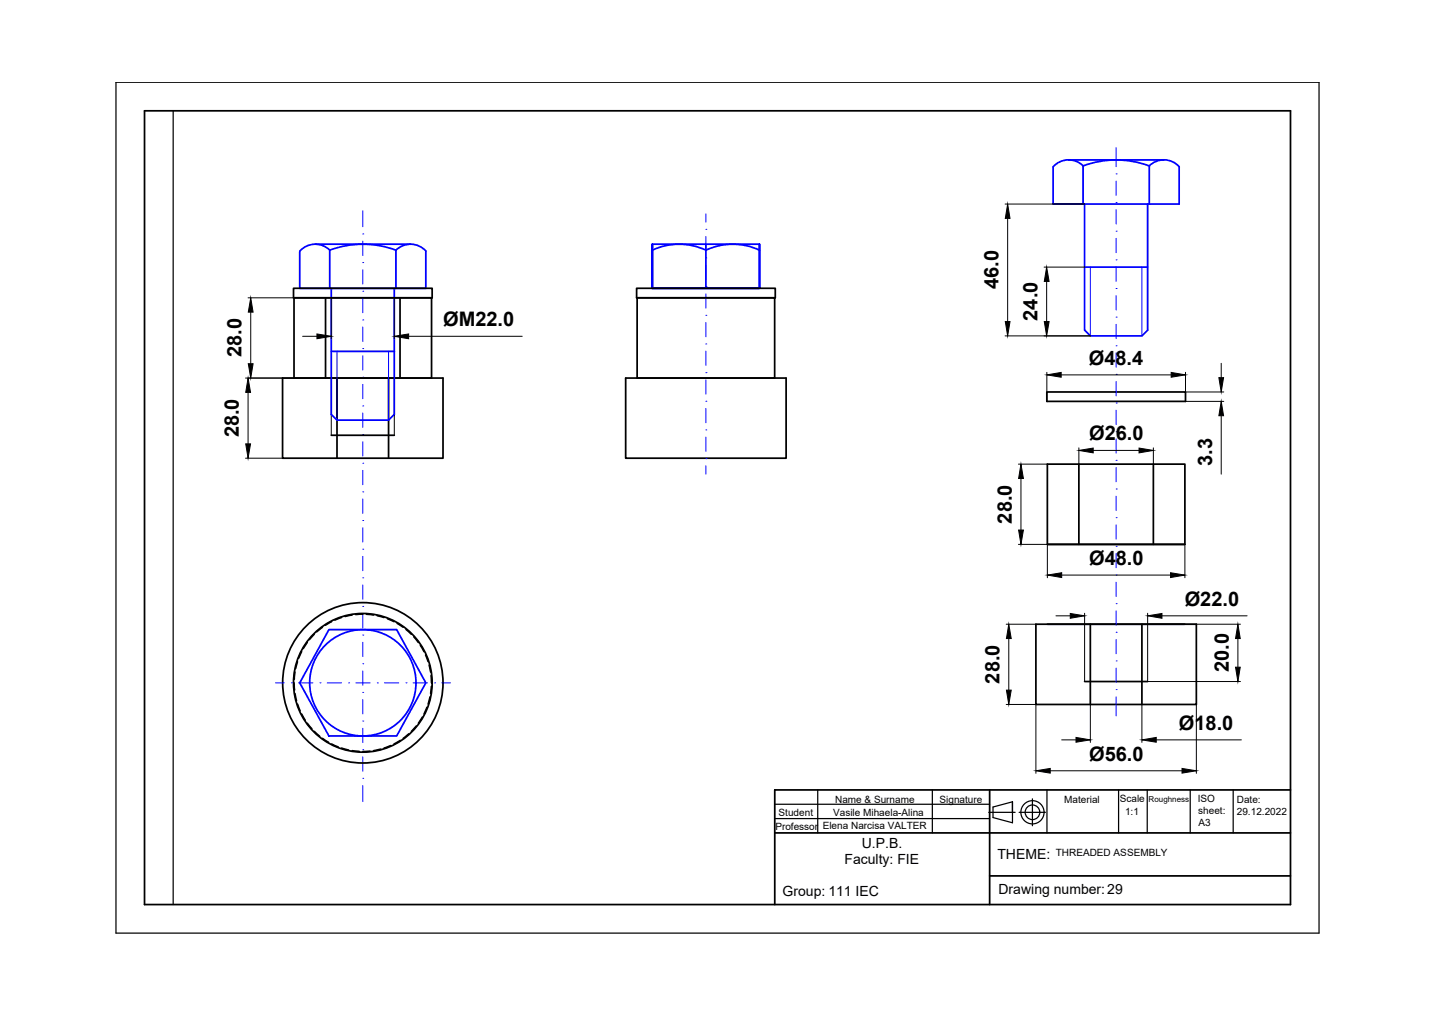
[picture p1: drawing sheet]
<svg xmlns="http://www.w3.org/2000/svg" width="297mm" height="210mm" viewBox="0 0 297 210" stroke-linecap="round" stroke-linejoin="round" font-family="sans-serif">
<!-- layer: 0 -->
<path d="M24 17h248.8v176h-248.8zM35.8 22.9v164.2M160.3 163.4h.1M160.3 169.3h44.4M160.3 166.3h44.4M169.1 163.4v8.8M192.9 163.4v8.8M216.6 163.4v8.8M231.4 163.4v8.8M237.3 163.4v8.8M246.2 163.4v8.8M255.1 163.4v8.8" fill="none" stroke="#000" stroke-width=".25"/>
<path d="M29.9 22.9h237v164.2h-237zM160.3 172.2h106.6M204.7 163.4v23.7M266.9 163.4h-106.6v23.7M204.7 181.1h62.2" fill="none" stroke="#000" stroke-width=".36"/>
<!-- layer: indicator -->
<g fill="none" stroke="#000" stroke-width=".25">
<path d="M204.5 168h5.5M209.4 165.8l-4 1.1v2.2l4 1.1v-4.4v2.2M210.8 168h5.4M213.6 165.2v5.6"/>
<circle cx="213.6" cy="168" r="2.4"/>
<circle cx="213.6" cy="168" r="1.51"/>
</g>
<!-- layer: VISIBLE -->
<g fill="none" stroke="#000" stroke-width=".36">
<path d="M60.7 59.6h28.7v2h-28.7zM131.7 59.6h28.7v2h-28.7zM58.4 78.2h33.2v16.6h-33.2zM60.8 61.6h28.5v16.6h-28.5zM67.3 61.6v16.6M69.7 78.2v16.6M80.4 78.2v16.6M82.7 61.6v16.6M129.4 78.2h33.2v16.6h-33.2zM131.8 61.6h28.4v16.6h-28.4zM68.5 90h13.1M216.5 81.1h28.7v1.9h-28.7z"/>
<path d="M216.6 96h28.5v16.6h-28.5zM223.2 96v16.6M238.6 96v16.6M216.6 112.6h28.5M214.3 129.1h33.2v16.6h-33.2zM225.5 129.1v16.6M236.2 129.1v16.6M224.4 140.9h13"/>
<circle cx="75.1" cy="141.2" r="16.6"/>
<circle cx="75.1" cy="141.2" r="14.3"/>
</g>
<!-- layer: AXIS -->
<g fill="none" stroke="#00f" stroke-width=".21">
<path d="M230.9 36h.1M230.9 30.5v4M230.9 37.4v3M75 48.4h.1M75 54.3h.1M75 43.6v3.3M75 49.9v2.9M75 55.8v3M146 47.4h.1M146 53.4h.1M146 59.3h.1M146 44.2v1.7"/>
<path d="M146 48.9v3M146 54.8v3M230.9 41.9h.1M230.9 47.8h.1M230.9 53.7h.1M230.9 59.7h.1M230.9 43.4v2.9M230.9 49.3v3M230.9 55.2v3M75 60.2h.1M75 66.2h.1M75 72.1h.1"/>
<path d="M75 78h.1M75 61.7v3M75 67.6v3M75 73.6v2.9M75 79.5v3M146 65.2h.1M146 71.1h.1M146 77.1h.1M146 60.8v2.9M146 66.7v3M146 72.6v3M146 78.5v3"/>
<path d="M230.9 65.6h.1M230.9 71.5h.1M230.9 77.4h.1M230.9 61.1v3M230.9 67.1v2.9M230.9 73v2.9M230.9 78.9v3M75 83.9h.1M75 89.9h.1M75 95.8h.1M75 85.4v3M75 91.3v3"/>
<path d="M75 97.3v2.9M146 83h.1M146 88.9h.1M146 94.8h.1M146 84.5v2.9M146 90.4v3M146 96.3v1.7M230.9 83.3h.1M230.9 89.3h.1M230.9 95.2h.1M230.9 84.8v3M230.9 90.8v2.9"/>
<path d="M230.9 96.7v2.9M75 101.7h.1M75 107.6h.1M75 113.6h.1M75 119.5h.1M75 103.2v3M75 109.1v3M75 115.1v2.9M230.9 101.1h.1M230.9 107.1h.1M230.9 113h.1M230.9 118.9h.1"/>
<path d="M230.9 102.6v3M230.9 108.5v3M230.9 114.5v2.9M75 125.4h.1M75 131.3h.1M75 137.3h.1M75 121v2.9M75 126.9v3M75 132.8v3M75 138.7v3M230.9 124.8h.1M230.9 130.8h.1"/>
<path d="M230.9 136.7h.1M230.9 120.4v3M230.9 126.3v3M230.9 132.2v3M230.9 138.2v2.9M57 141.2h1.8M60.3 141.2h.1M61.8 141.2h2.9M66.2 141.2h.1M67.7 141.2h2.9M72.1 141.2h.1M73.6 141.2h3"/>
<path d="M75 143.2h.1M75 149.1h.1M75 155h.1M75 144.7v2.9M75 150.6v3M75 156.5v3M78 141.2h.1M79.5 141.2h3M84 141.2h.1M85.5 141.2h2.9M89.9 141.2h.1M91.4 141.2h1.8"/>
<path d="M230.9 142.6h.1M230.9 144.1v4M75 161h.1M75 162.4v3.4"/>
</g>
<!-- layer: VISIBLE -->
<path d="M68.5 78.2v11.8M81.6 78.2v11.8M224.4 129.1v11.8M237.4 129.1v11.8" fill="none" stroke="#000" stroke-width=".21"/>
<g fill="none" stroke="#00f" stroke-width=".36">
<path d="M221 33.1h19.8M224 34.3a4.3 4.3 0 0 0-6.1 .2M237.7 34.3a4.3 4.3 0 0 1 6.2 .2v7.7h-26.1v-7.7M65.2 50.5h19.7M68.2 51.7v7.9M68.5 59.6v26.1l1.2 1.2h10.7l1.2-1.2v-26.1M81.9 51.7v7.9M88.1 51.9a4.3 4.3 0 0 0-6.2-.2 19.5 19.5 0 0 0-13.7 0 4.3 4.3 0 0 0-6.2 .2v7.7h26.1v-7.7M134.9 51.7a13 13 0 0 1 11.1 0 13.1 13.1 0 0 1 11.1 0M134.9 50.5h22.2v9.1h-22.2v-9.1v9.1h22.2v-9.1M146 50.5v9.1M224 42.2v-7.9a19.5 19.5 0 0 1 13.7 0v7.9"/>
<path d="M224.4 42.2v26.1l1.1 1.2h10.7l1.2-1.2v-26.1M224.4 55.2h13M68.5 72.7h13.1M68 130.2h14l6.1 11-6.1 11h-14l-6-11z"/>
<circle cx="75.1" cy="141.2" r="11"/>
</g>
<path d="M225.5 55.2v14.3M236.2 55.2v14.3M69.7 72.7v14.2M80.4 72.7v14.2" fill="none" stroke="#00f" stroke-width=".21"/>
<!-- layer: INVISIBLE -->
<g fill="none" stroke="#000" stroke-width=".36">
<path d="M61 139l-.1 1.5M61.5 136.8l-.4 1.5M62.4 134.8l-.6 1.3M63.5 132.9l-.8 1.2M65 131.2l-1 1.1M66.7 129.7l-1.2 1M68.6 128.6l-1.3 .7M70.6 127.7l-1.3 .5M72.8 127.2l-1.4 .3M75 127l-1.4 .1M75.8 127l1.5 .2M78 127.3l1.4 .4"/>
<path d="M80.1 127.9l1.4 .6M82.2 128.9l1.2 .8M84 130.2l1.1 1M85.6 131.7l.9 1.2M87 133.5l.7 1.3M88 135.4l.6 1.4M88.8 137.5l.3 1.5M89.2 139.7l.1 1.5M60.8 141.2l.1 1.5M61 143.4l.3 1.5M61.5 145.6l.6 1.4M62.4 147.7l.7 1.3"/>
<path d="M63.5 149.6l1 1.1M65 151.3l1.1 1M66.7 152.7l1.3 .8M68.6 153.9l1.4 .6M70.7 154.7l1.4 .4M72.8 155.3l1.5 .1M76.5 155.4h-1.4M78.7 154.9l-1.4 .4M80.8 154.2l-1.4 .5M82.8 153.1l-1.3 .8M84.6 151.8l-1.2 .9M86.1 150.1l-1 1.1"/>
<path d="M87.4 148.3l-.8 1.3M88.3 146.3l-.6 1.4M88.9 144.1l-.3 1.5M89.2 141.9l-.1 1.5"/>
</g>
<!-- layer: DIMENSION -->
<g fill="none" stroke="#000" stroke-width=".21">
<path d="M207.9 42.2h16.5M208.4 45.2v21.3M216 55.2h8.4M216.5 58.2v8.3M50.8 78.2h10M51.3 61.6h9.5M51.9 64.6v10.6M62.6 69.5h3M68.5 61.6v8.5M81.6 61.6v8.5M84.5 69.5h23.5M207.9 69.5h17.6"/>
<path d="M216.5 77v6M219.5 77.5h22.8M245.2 77v6h7.9M252.6 75.1v3M50.8 94.8h7.6M51.3 81.1v10.7M210.7 96h5.9M211.2 98.9v10.7M223.2 92.6v3.4M226.1 93.1h9.5M238.6 92.6v3.4M245.2 81.1h7.9"/>
<path d="M252.6 86v12.1M210.7 112.6h5.9v6.9M219.6 118.9h22.5M245.1 112.6v6.9M208.1 129.1h6.2M208.7 132.1v10.6M218.4 127.4h3M224.4 126.8v2.3M237.4 126.8v2.3h19.2M240.4 127.4h17.6M256.1 132.1v5.9M208.1 145.7h6.2v14.2"/>
<path d="M217.2 159.4h27.3M219.6 153h3M225.5 145.7v7.8M236.2 145.7v7.8M237.4 140.9h19.2M239.2 153h17.6M247.5 145.7v14.2"/>
</g>
<g fill="#000" stroke="#000" stroke-width=".21">
<path d="M208.4 42.2l.5 3h-1zM216.5 55.2l.5 3h-1zM51.9 61.6l.5 3h-1zM51.4 75.2h1l-.5 3zM65.6 69.1l2.9 .4-2.9 .6zM81.6 69.5l2.9-.4v1zM207.9 66.5h1l-.5 3zM216 66.5h1l-.5 3zM216.5 77.5l3-.5v1zM242.3 77l2.9 .5-2.9 .5zM252.1 78.1h1l-.5 3zM51.3 78.2l.5 2.9h-1z"/>
<path d="M50.8 91.8h1l-.5 3zM211.2 96l.5 2.9h-1zM223.2 93.1l2.9-.4v1zM235.6 92.7l3 .4-3 .6zM252.6 83l.5 3h-1zM210.7 109.6h1l-.5 3zM216.6 118.9l3-.5v1zM242.1 118.4l3 .5-3 .5zM208.7 129.1l.5 3h-1zM221.4 126.9l3 .5-3 .5zM237.4 127.4l3-.5v1zM256.1 129.1l.4 3h-.9z"/>
<path d="M255.6 138h.9l-.4 2.9zM208.2 142.7h1l-.5 3zM214.3 159.4l2.9-.5v1zM222.6 152.5l2.9 .5-2.9 .5zM236.2 153l3-.5v1zM244.5 158.9l3 .5-3 .5z"/>
</g>
<g font-size="4.1">
<text x="206.5" y="59.8" transform="rotate(-90 206.5 59.8)">46.0</text>
<text x="91.7" y="67.5">ØM22.0</text>
<text x="214.6" y="66.3" transform="rotate(-90 214.6 66.3)">24.0</text>
<text x="49.9" y="73.9" transform="rotate(-90 49.9 73.9)">28.0</text>
<text x="225.2" y="75.4">Ø48.4</text>
<text x="49.4" y="90.4" transform="rotate(-90 49.4 90.4)">28.0</text>
<text x="225.3" y="91.1">Ø26.0</text>
<text x="250.7" y="96.4" transform="rotate(-90 250.7 96.4)">3.3</text>
<text x="209.3" y="108.3" transform="rotate(-90 209.3 108.3)">28.0</text>
<text x="225.3" y="116.9">Ø48.0</text>
<text x="245.1" y="125.3">Ø22.0</text>
<text x="206.8" y="141.4" transform="rotate(-90 206.8 141.4)">28.0</text>
<text x="254.2" y="139" transform="rotate(-90 254.2 139)">20.0</text>
<text x="243.9" y="150.9">Ø18.0</text>
<text x="225.3" y="157.3">Ø56.0</text>
</g>
<g font-size="2.9">
<text x="174.7" y="178.7">Faculty: FIE</text>
<text x="178.3" y="175.3">U.P.B.</text>
<text x="206.3" y="177.7">THEME:</text>
<text x="161.9" y="185.3">Group: 111 IEC</text>
<text x="206.6" y="184.8">Drawing number:29</text>
</g>
<g font-size="2.1">
<text x="172.7" y="166.1">Name &amp; Surname</text>
<text x="194.4" y="166.1">Signature</text>
<text x="220.1" y="166">Material</text>
<text x="231.6" y="165.9">Scale</text>
<text x="247.7" y="165.8">ISO</text>
<text x="255.8" y="166">Date:</text>
<text x="160.4" y="171.6">Professor</text>
<text x="161.1" y="168.8">Student</text>
<text x="170.2" y="171.5">Elena Narcisa VALTER</text>
<text x="172.3" y="168.8">Vasile Mihaela-Alina</text>
<text x="232.7" y="168.6">1:1</text>
<text x="247.9" y="168.3">sheet:</text>
<text x="247.9" y="170.8">A3</text>
<text x="255.8" y="168.5">29.12.2022</text>
<text x="218.4" y="177.1">THREADED ASSEMBLY</text>
</g>
<text font-size="1.7" x="237.6" y="165.8">Roughness</text>
</svg>
